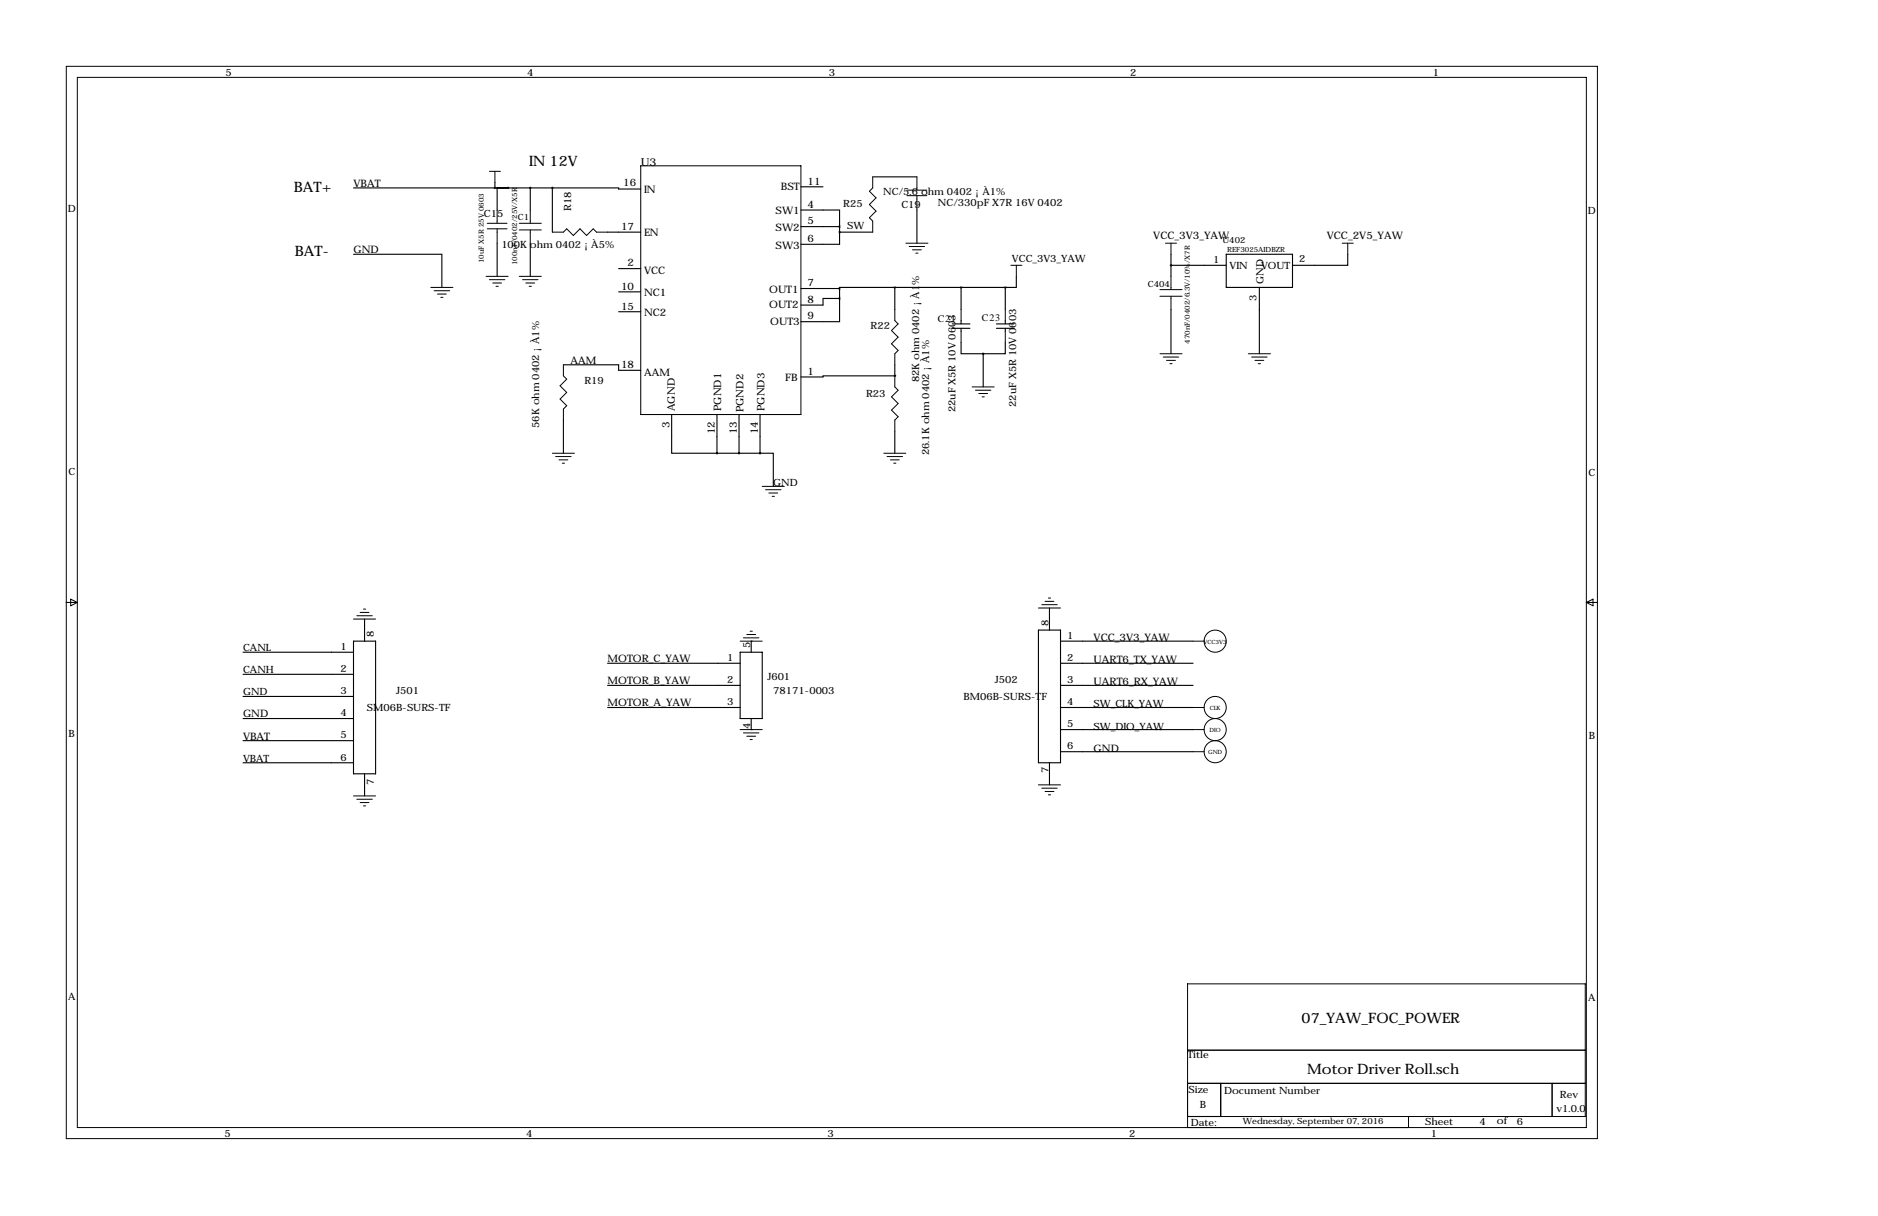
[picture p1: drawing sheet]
<svg xmlns="http://www.w3.org/2000/svg" width="432mm" height="279mm" viewBox="0 0 432 279" stroke-linecap="round" stroke-linejoin="round" font-family="sans-serif">
<g fill="none" stroke="#000" stroke-width=".25">
<path d="M81.3 58.4h20.3v7.6M81.3 43.2h45.7M113.8 41.9v1.3M114.3 55.9v7.6M116.8 43.2h-2.5v5.1M121.9 43.2v5.1M121.9 55.9v7.6M127 43.2h15.2v.2h5.1M127 43.2v10.1M139.7 53.3h7.6M184.1 48.3h8.9v3.8M184.1 52.1h8.9"/>
<path d="M184.1 42.9h5.1M193 53.3v2.8h-8.9M193 53.3h7.7M193 52.1v1.2M200.7 40.6h10.1M210.8 48.3v7.6M269.2 58.4v5.1M281.9 58.4h15.3v7.6h-15.3zM309.9 58.4v2.6h-12.7M142.2 61.7h5.1M142.2 67.1h5.1M142.2 71.6h5.1"/>
<path d="M184.1 66.3h8.9M193 68.6h-3.8v1.5h-5.1M193 68.6v5.3h-8.9M193 66.3v2.3M205.7 66h-12.7v.3M205.7 66h25.4M205.7 66v5.1M218.9 74.4h4.1M218.9 75.4h4.1M221 78.7v2.6h5.1M221 66v5.1M221 73.7v.7"/>
<path d="M221 75.4v.8M229.1 74.4h4.1M229.1 75.4h4.1M231.1 78.7v2.6h-5M231.1 66v5.1M231.1 73.7v.7M231.1 75.4v.8M233.7 63.5v2.5h-2.6M269.2 61h12.7M269.2 71.1v10.2M289.6 66v15.3M129.5 83.8h12.7v1.3h5.1"/>
<path d="M129.5 96.5v7.6M154.4 95.2v8.9h10.4M164.8 95.2v8.9M169.9 95.2v8.9M174.8 95.2v8.9M205.7 86.4h-16.5v.2h-5.1M205.7 86.4h.1M205.7 83.8v2.6M205.7 99.1v5M226.1 81.3v7.6M164.8 104.1h10M174.8 104.1h3v7.7"/>
<path d="M241.3 139.7v5.1M55.9 149.9h25.4M55.9 154.9h25.4M81.3 147.3h5.1v30.5h-5.1zM83.8 142.2v5.1M139.7 152.4h30.5M139.7 157.5h30.5M170.2 149.9h5.1v15.2h-5.1zM172.7 147.3h.1M172.7 147.3v2.6M238.8 144.8h5v30.5h-5zM243.8 152.4h30.5"/>
<path d="M243.8 157.5h30.5M243.8 147.3h30.5M55.9 165.1h25.4M55.9 175.3h25.4M55.9 160h25.4M55.9 170.2h25.4M83.8 177.8v5.1M139.7 162.6h30.5M172.7 167.6h.1M172.7 165.1v2.5M241.3 175.3v5M243.8 162.6h30.5"/>
<path d="M243.8 167.6h30.5M243.8 172.7h30.5M273 248.9h7.7v7.6h-7.7z"/>
</g>
<g fill="none" stroke="#000" stroke-width=".23">
<path d="M15.2 15.2h352.1v246.4h-352.1zM17.8 17.8h346.9v241.3h-346.9zM112.5 39.4h2.6M113.8 39.4v2.5M147.3 38.1h36.8v57.1h-36.8zM112 52.6h4.6M112 51.3h4.6M114.3 48.3v3M114.3 52.6v3.3M119.4 51.3h5.1M119.4 52.8h5.1M121.9 48.3v3"/>
<path d="M121.9 52.8v3.1M127 53.3h2.5l.8-.7 1.5 1.5 1.5-1.5 1.6 1.5 1.5-1.5 .8 .7h2.5M200.7 40.6v2.6l-.8 .7 1.5 1.6-1.5 1.5 1.5 1.5-1.5 1.5 .8 .8v2.5M208.3 55.9h5.1M208.5 45h4.6M208.5 43.7h4.6M209 56.6h3.6M209.8 57.4h2M210.6 58.2h.5M210.8 40.6v3.1M210.8 45v3.3M268 55.9h2.5"/>
<path d="M269.2 55.9v2.5M308.6 55.9h2.5M309.9 55.9v2.5M99.1 66h5M99.8 66.8h3.6M100.6 67.6h2M101.3 68.3h.6M111.8 63.5h5M112.5 64.3h3.6M113.3 65h2M114 65.8h.6M119.4 63.5h5.1"/>
<path d="M120.1 64.3h3.6M120.9 65h2M121.7 65.8h.5M205.7 71.1v2.6l.8 .7-1.5 1.5 1.5 1.6-1.5 1.5 1.5 1.5-.8 .8v2.5M221 71.1v2.6M221 76.2v2.5M231.1 71.1v2.6M231.1 76.2v2.5M232.4 61h2.5M233.7 61v2.5M266.7 68.1h5.1M266.7 66.5h5.1"/>
<path d="M269.2 63.5v3M269.2 68.1v3M129.5 83.8v2.6l.8 .7-1.5 1.5 1.5 1.6-1.5 1.5 1.5 1.5-.8 .8v2.5M205.7 86.4v2.5l.8 .8-1.5 1.5 1.5 1.5-1.5 1.5 1.5 1.6-.8 .7v2.6M223.5 88.9h5.1M224.3 89.7h3.5M225 90.4h2.1M225.8 91.2h.5M266.7 81.3h5.1M267.5 82h3.5M268.2 82.8h2.1M269 83.6h.5"/>
<path d="M287 81.3h5.1M287.8 82h3.5M288.5 82.8h2.1M289.3 83.6h.5M127 104.1h5.1M127.8 104.9h3.5M128.5 105.7h2.1M129.3 106.4h.5M175.3 111.8h5M176 112.5h3.6M176.8 113.3h2M177.5 114h.6"/>
<path d="M203.2 104.1h5.1M204 104.9h3.5M204.7 105.7h2.1M205.5 106.4h.5M15.2 138.4h2.6M16.3 137.7l1.5 .7-1.5 .8zM83.6 140h.5M238.8 139.7h5M239.5 138.9h3.6M240.3 138.2h2M241 137.4h.6M364.7 138.4h2.6"/>
<path d="M364.7 138.4l1.6-.7v1.5zM81.3 142.2h5.1M82 141.5h3.6M82.8 140.7h2M170.2 147.3h5.1M170.9 146.6h3.6M171.7 145.8h2M172.5 145h.5M274.3 147.3h2.6M170.2 167.6h5.1M170.9 168.4h3.6M171.7 169.2h2"/>
<path d="M172.5 169.9h.5M274.3 162.6h2.6M274.3 167.6h2.6M274.3 172.7h2.6M81.3 182.9h5.1M82 183.6h3.6M82.8 184.4h2M83.6 185.2h.5M238.8 180.3h5M239.5 181.1h3.6M240.3 181.9h2M241 182.6h.6"/>
<path d="M273 241.3h91.5M280.7 248.9v7.6M323.8 256.5v2.6M356.9 248.9v7.6M364.5 248.9h-91.5v-22.8h91.5v30.4h-91.5v2.6"/>
<circle cx="279.4" cy="147.3" r="2.54"/>
<circle cx="279.4" cy="167.6" r="2.54"/>
<circle cx="279.4" cy="172.7" r="2.54"/>
<circle cx="279.4" cy="162.6" r="2.54"/>
</g>
<path d="M269.2 61a.05 .05 0 0 0 .1 0 .05 .05 0 0 0-.1 0zM116.8 43.2a.05 .05 0 0 0 .1 0 .05 .05 0 0 0-.1 0zM164.8 104.1a.05 .05 0 0 0 .1 0 .05 .05 0 0 0-.1 0zM174.7 104.1a.05 .05 0 0 0 .1 0 .05 .05 0 0 0-.1 0zM205.7 86.4a.05 .05 0 0 0 .1 0 .05 .05 0 0 0-.1 0zM226 81.3a.05 .05 0 0 0 .1 0 .05 .05 0 0 0-.1 0zM231.1 66a.05 .05 0 0 0 .1 0 .05 .05 0 0 0-.1 0zM205.7 66a.05 .05 0 0 0 .1 0 .05 .05 0 0 0-.1 0zM193 66.3a.05 .05 0 0 0 .1 0 .05 .05 0 0 0-.1 0zM193 68.6a.05 .05 0 0 0 .1 0 .05 .05 0 0 0-.1 0zM193 53.3a.05 .05 0 0 0 .1 0 .05 .05 0 0 0-.1 0zM193 52.1a.05 .05 0 0 0 .1 0 .05 .05 0 0 0-.1 0z" fill="#000" stroke="#000" stroke-width=".51"/>
<g font-size="3.3">
<text x="121.7" y="38.1">IN 12V</text>
<text x="67.6" y="44.2">BAT+</text>
<text x="67.8" y="58.9">BAT-</text>
<text x="299.3" y="235.1">07_YAW_FOC_POWER</text>
<text x="300.5" y="246.7">Motor Driver Roll.sch</text>
</g>
<text font-size="2.5" x="147.3" y="38.1">U3</text>
<g font-size="2.4">
<text x="81.3" y="42.9">VBAT</text>
<text x="143.3" y="42.7">16</text>
<text x="148.1" y="44.4">IN</text>
<text x="179.6" y="43.7">BST</text>
<text x="185.7" y="47.8">4</text>
<text x="185.7" y="42.4">11</text>
<text x="142.8" y="52.8">17</text>
<text x="178.3" y="49.2">SW1</text>
<text x="178.3" y="53.1">SW2</text>
<text x="185.7" y="51.6">5</text>
<text x="81.3" y="58.2">GND</text>
<text x="148.1" y="54.3">EN</text>
<text x="178.3" y="57.1">SW3</text>
<text x="185.7" y="55.6">6</text>
<text x="265.2" y="54.9">VCC_3V3_YAW</text>
<text x="305.1" y="54.9">VCC_2V5_YAW</text>
<text x="144.3" y="61.2">2</text>
<text x="148.1" y="63">VCC</text>
<text x="185.7" y="65.8">7</text>
<text x="142.8" y="66.5">10</text>
<text x="142.8" y="71.1">15</text>
<text x="148.1" y="68">NC1</text>
<text x="176.9" y="67.3">OUT1</text>
<text x="176.9" y="70.8">OUT2</text>
<text x="185.7" y="69.6">8</text>
<text x="148.1" y="72.6">NC2</text>
<text x="177.1" y="74.6">OUT3</text>
<text x="185.7" y="73.4">9</text>
<text x="131.2" y="83.6">AAM</text>
<text x="142.8" y="84.6">18</text>
<text x="148.1" y="86.3">AAM</text>
<text x="180.5" y="87.6">FB</text>
<text x="185.7" y="86.1">1</text>
<text x="155.2" y="94.5" transform="rotate(-90 155.2 94.5)">AGND</text>
<text x="165.8" y="94.5" transform="rotate(-90 165.8 94.5)">PGND1</text>
<text x="170.9" y="94.7" transform="rotate(-90 170.9 94.7)">PGND2</text>
<text x="175.7" y="94.5" transform="rotate(-90 175.7 94.5)">PGND3</text>
<text x="153.9" y="98.3" transform="rotate(-90 153.9 98.3)">3</text>
<text x="164.3" y="99.8" transform="rotate(-90 164.3 99.8)">12</text>
<text x="169.4" y="99.8" transform="rotate(-90 169.4 99.8)">13</text>
<text x="174.2" y="99.8" transform="rotate(-90 174.2 99.8)">14</text>
<text x="251.5" y="147.3">VCC_3V3_YAW</text>
<text x="139.7" y="152.1">MOTOR_C_YAW</text>
<text x="251.5" y="152.4">UART6_TX_YAW</text>
<text x="139.7" y="157.2">MOTOR_B_YAW</text>
<text x="251.5" y="157.5">UART6_RX_YAW</text>
<text x="55.9" y="164.8">GND</text>
<text x="139.7" y="162.3">MOTOR_A_YAW</text>
<text x="55.9" y="169.9">VBAT</text>
<text x="251.5" y="172.7">GND</text>
</g>
<g font-size="2.3">
<text x="51.9" y="17.5">5</text>
<text x="121.2" y="17.5">4</text>
<text x="190.5" y="17.5">3</text>
<text x="259.9" y="17.5">2</text>
<text x="329.5" y="17.5">1</text>
<text x="193.9" y="47.6">R25</text>
<text x="203.1" y="44.8">NC/5.6 ohm 0402 ¡À1%</text>
<text x="207.3" y="47.8">C19</text>
<text x="215.6" y="47.2">NC/330pF X7R 16V 0402</text>
<text x="15.6" y="48.7">D</text>
<text x="111.3" y="49.8">C15</text>
<text x="131.3" y="48.5" transform="rotate(-90 131.3 48.5)">R18</text>
<text x="194.8" y="52.7">SW</text>
<text x="365.1" y="49.2">D</text>
<text x="115.3" y="57">100K ohm 0402 ¡À5%</text>
<text x="232.7" y="60.2">VCC_3V3_YAW</text>
<text x="279" y="60.5">1</text>
<text x="282.7" y="61.9">VIN</text>
<text x="290" y="61.9">VOUT</text>
<text x="290.5" y="65.3" transform="rotate(-90 290.5 65.3)">GND</text>
<text x="298.7" y="60.2">2</text>
<text x="288.9" y="69.3" transform="rotate(-90 288.9 69.3)">3</text>
<text x="200.2" y="75.7">R22</text>
<text x="215.6" y="74">C21</text>
<text x="225.8" y="73.7">C23</text>
<text x="134.4" y="88.1">R19</text>
<text x="211.3" y="87.9" transform="rotate(-90 211.3 87.9)">82K ohm 0402 ¡À1%</text>
<text x="199.1" y="91.2">R23</text>
<text x="219.7" y="94.7" transform="rotate(-90 219.7 94.7)">22uF X5R 10V 0603</text>
<text x="233.7" y="93.5" transform="rotate(-90 233.7 93.5)">22uF X5R 10V 0603</text>
<text x="124" y="98.3" transform="rotate(-90 124 98.3)">56K ohm 0402 ¡À1%</text>
<text x="213.6" y="104.6" transform="rotate(-90 213.6 104.6)">26.1K ohm 0402 ¡À1%</text>
<text x="15.7" y="109.2">C</text>
<text x="177.8" y="111.8">GND</text>
<text x="365.2" y="109.4">C</text>
<text x="241" y="143.8" transform="rotate(-90 241 143.8)">8</text>
<text x="55.9" y="149.6">CANL</text>
<text x="78.3" y="149.4">1</text>
<text x="86" y="146.3" transform="rotate(-90 86 146.3)">8</text>
<text x="172.5" y="148.8" transform="rotate(-90 172.5 148.8)">5</text>
<text x="245.4" y="146.8">1</text>
<text x="55.9" y="154.7">CANH</text>
<text x="78.3" y="154.4">2</text>
<text x="167.2" y="151.9">1</text>
<text x="245.4" y="151.9">2</text>
<text x="55.9" y="159.8">GND</text>
<text x="78.3" y="159.5">3</text>
<text x="91.1" y="159.5">J501</text>
<text x="167.2" y="157">2</text>
<text x="176.4" y="156.2">J601</text>
<text x="177.8" y="159.4">78171-0003</text>
<text x="221.5" y="160.9">BM06B-SURS-TF</text>
<text x="228.8" y="157">J502</text>
<text x="245.4" y="157">3</text>
<text x="78.3" y="164.6">4</text>
<text x="84.4" y="163.5">SM06B-SURS-TF</text>
<text x="167.2" y="162.1">3</text>
<text x="172.5" y="167.6" transform="rotate(-90 172.5 167.6)">4</text>
<text x="245.4" y="162.1">4</text>
<text x="245.4" y="167.1">5</text>
<text x="251.5" y="162.6">SW_CLK_YAW</text>
<text x="251.5" y="167.6">SW_DIO_YAW</text>
<text x="15.8" y="169.4">B</text>
<text x="78.3" y="169.7">5</text>
<text x="245.4" y="172.2">6</text>
<text x="365.3" y="169.9">B</text>
<text x="55.9" y="175">VBAT</text>
<text x="78.3" y="174.8">6</text>
<text x="241" y="177.7" transform="rotate(-90 241 177.7)">7</text>
<text x="86" y="180.3" transform="rotate(-90 86 180.3)">7</text>
<text x="15.7" y="229.8">A</text>
<text x="365.2" y="230.1">A</text>
<text x="273" y="243.1">Title</text>
<text x="273.3" y="251.2">Size</text>
<text x="281.4" y="251.5">Document Number</text>
<text x="275.8" y="254.5">B</text>
<text x="357.9" y="255.5">v1.0.0</text>
<text x="358.6" y="252.2">Rev</text>
<text x="51.6" y="261.3">5</text>
<text x="120.9" y="261.3">4</text>
<text x="190.3" y="261.3">3</text>
<text x="259.6" y="261.3">2</text>
<text x="273.8" y="258.8">Date:</text>
<text x="327.7" y="258.6">Sheet</text>
<text x="329" y="261.3">1</text>
<text x="340.1" y="258.5">4</text>
<text x="344.2" y="258.3">of</text>
<text x="348.8" y="258.5">6</text>
</g>
<g font-size="2">
<text x="119.1" y="50.7">C1</text>
<text x="281.1" y="55.9">U402</text>
<text x="263.9" y="65.9">C404</text>
<text x="285.7" y="258.3">Wednesday, September 07, 2016</text>
</g>
<g font-size="1.6">
<text x="282.2" y="57.9">REF3025AIDBZR</text>
<text x="111.3" y="60.5" transform="rotate(-90 111.3 60.5)">10uF X5R 25V 0603</text>
<text x="118.9" y="61" transform="rotate(-90 118.9 61)">100nF/0402/25V/X5R</text>
<text x="273.6" y="79" transform="rotate(-90 273.6 79)">470nF/0402/6.3V/10%/X7R</text>
</g>
<g font-size="1.3">
<text x="276.7" y="147.9">VCC3V3</text>
<text x="278.1" y="163.1">CLK</text>
<text x="277.8" y="173.3">GND</text>
<text x="278.1" y="168.2">DIO</text>
</g>
</svg>
